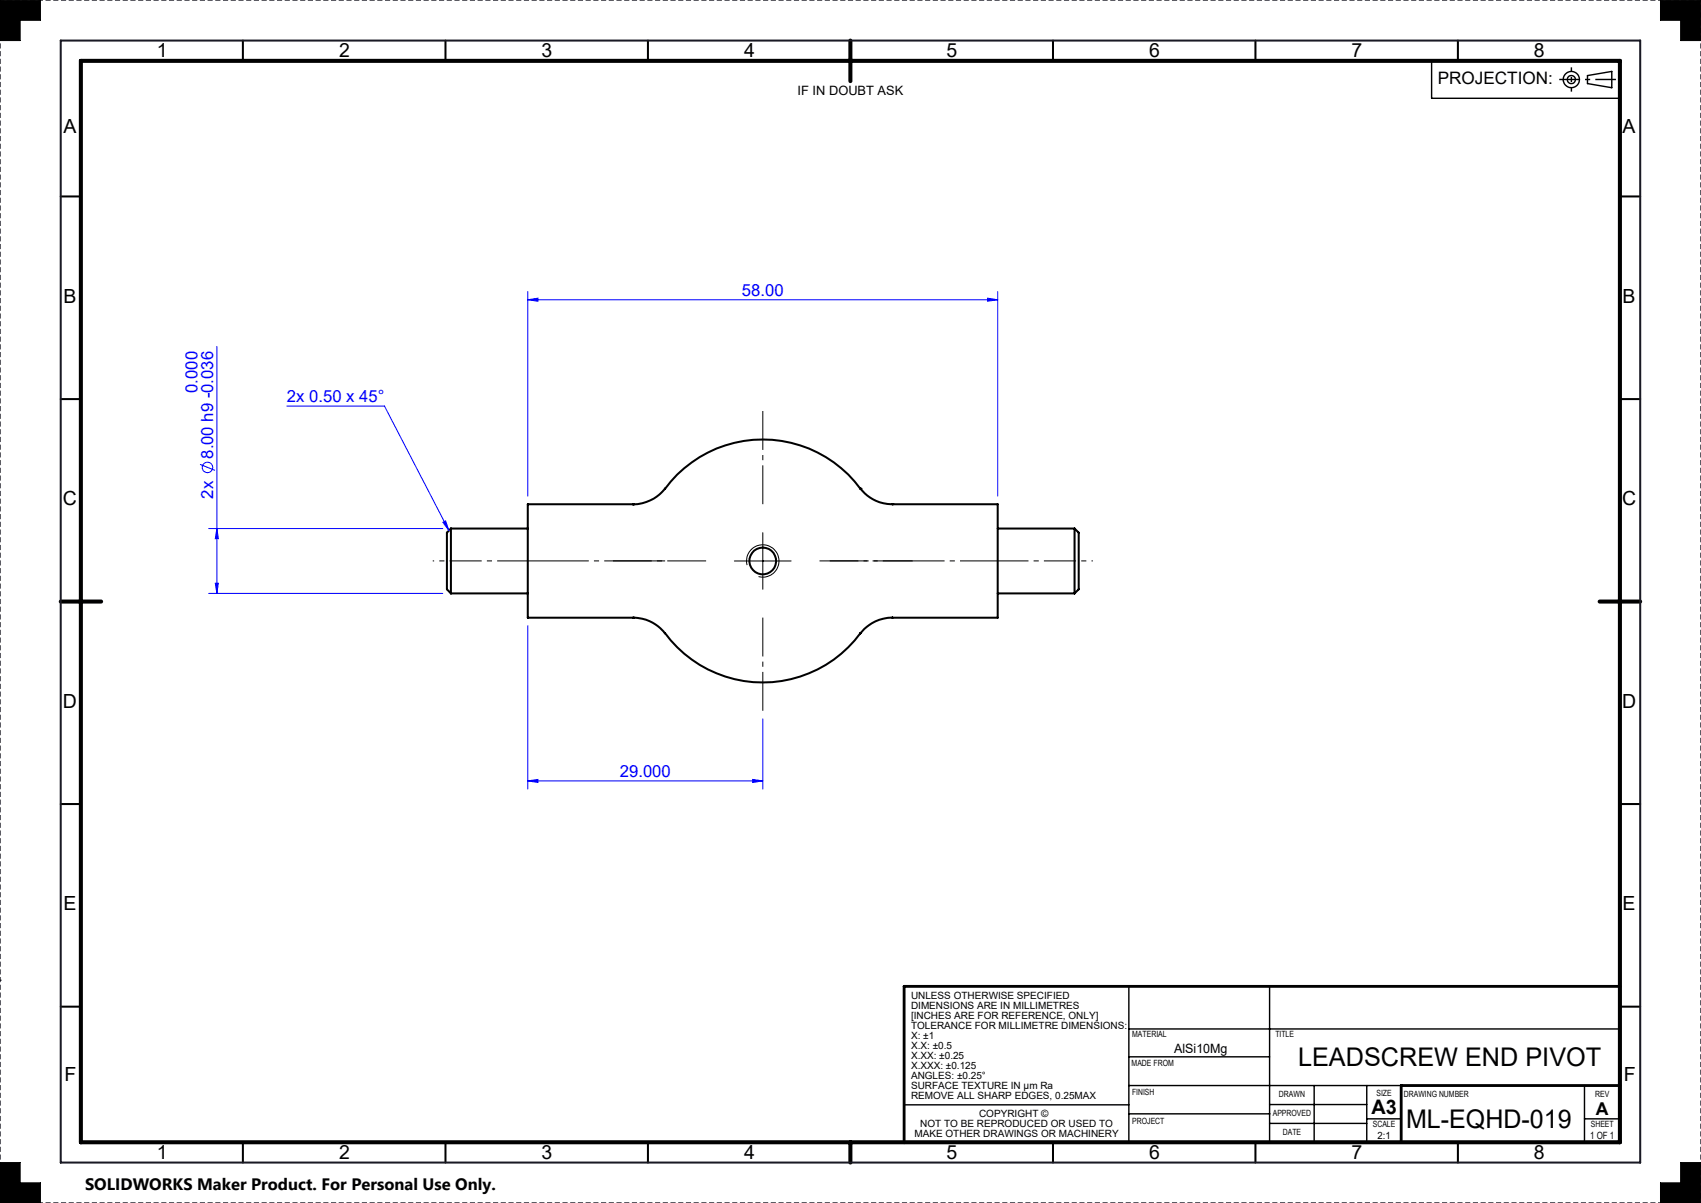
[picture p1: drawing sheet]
<svg xmlns="http://www.w3.org/2000/svg" width="420mm" height="297mm" viewBox="0 0 420 297" stroke-linecap="round" stroke-linejoin="round" font-family="sans-serif">
<g fill="none" stroke="#000" stroke-width=".5">
<path d="M60 10v5M110 10v5M160 10v5M260 10v5M310 10v5M360 10v5M15 48.5h5M400 48.5h5M15 98.5h5M400 98.5h5M111.3 130.5v16M111.3 130.5l-1 1v14l1 1"/>
<path d="M111.3 130.5h19M156.3 124.5h.1M156.3 124.5h-26v28h26M212.5 120.7a30 30 0 0 0-48.3 0l-.1 .1a10.1 10.1 0 0 1-7.8 3.7M212.5 120.6a9.8 9.8 0 0 0 7.8 3.9M212.5 120.6h.1M220.3 124.5h.1M220.3 124.5h26v28h-26M246.3 130.5h19M265.3 130.5v16M265.3 130.5l1 1v14l-1 1M111.3 146.5h19"/>
<path d="M156.3 152.5a9.8 9.8 0 0 1 7.9 3.8 30 30 0 0 0 48.3 0M156.3 152.5h.1M212.5 156.3h.1M220.3 152.5h.1M220.4 152.5a10.1 10.1 0 0 0-7.9 3.8M246.3 146.5h19M15 198.5h5M400 198.5h5M15 248.5h5M400 248.5h5M60 282v5M110 282v5"/>
<path d="M160 282v5M260 282v5M310 282v5M360 282v5"/>
<circle cx="188.3" cy="138.5" r="3.3"/>
</g>
<path d="M420 0h-420M420 297h-420" fill="none" stroke="#191924" stroke-width=".35" stroke-dasharray="1.3 .6" stroke-dashoffset=".2" stroke-linecap="butt"/>
<path d="M0 0v297M420 297v-297" fill="none" stroke="#191924" stroke-width=".35" stroke-dasharray="1.3 .6" stroke-dashoffset=".7" stroke-linecap="butt"/>
<path d="M0 0h10v5h-5v5h-5zM410 0h10v10h-5v-5h-5zM0 287h5v5h5v5h-10zM415 287h5v10h-10v-5h5z" fill="none" stroke="#000" stroke-width=".25"/>
<g fill="none" stroke="#000" stroke-width=".35">
<path d="M278.7 254h121.3M278.7 243.5v38.8M313.5 243.5v38.5M223.2 272.8h55.5M278.7 260.9h34.8M278.7 275h34.8M278.7 268h67.3M313.5 277.4h24M313.5 272.7h24M324.5 268v14M337.5 268v14M337.5 276.2h8.5"/>
<path d="M391.2 268v14M391.2 276.2h8.8"/>
</g>
<path d="M400 243.5h-176.8v38.6M400 268h-54v14" fill="none" stroke="#000" stroke-width=".7"/>
<path d="M20 15h380v267h-380zM210 10v10M15 148.5h10M395 148.5h10M210 282v5" fill="none" stroke="#000" stroke-width="1"/>
<circle cx="0" cy="242" r=".18" fill="#191924"/>
<path d="M15 10h390v277h-390z" fill="none" stroke="#191924" stroke-width=".5"/>
<path d="M0 287v10h10v-5h-5v-5zM415 287v5h-5v5h10v-10zM410 0v5h5v5h5v-10zM0 0v10h5v-5h5v-5z" fill-rule="evenodd" fill="#000"/>
<g fill="none" stroke="#00f" stroke-width=".25">
<path d="M130.3 74l2.5-.4v.8zM130.3 72v50.5M130.3 74h116M243.8 73.6l2.5 .4-2.5 .4zM246.3 72v50.5M53.6 85.5v61M49.4 114.6l3.7 1.5M70.8 100.3h24.1l15.9 30.7M51.5 130.5h57.8M53.6 130.5l.3 2.5h-.7zM109.4 128.9l.6-.3 .8 2.4zM51.5 146.5h57.8"/>
<path d="M53.2 144h.7l-.3 2.5zM130.3 154.5v40.3M188.3 177.5v17.3M130.3 192.8l2.5-.4v.8zM130.3 192.8h58M185.8 192.4l2.5 .4-2.5 .4z"/>
<circle cx="51.2" cy="115.4" r="1.29"/>
</g>
<path d="M181.3 138.5h14M184.5 139.5a4 4 0 0 1 3.5-5 4 4 0 0 1 4.3 4.3 4 4 0 0 1-5 3.5M188.3 131.5v14" fill="none" stroke="#000" stroke-width=".25"/>
<g fill="none" stroke="#000" stroke-width=".35">
<path d="M353.5 15v9.3h46.5M392 18.7l6-1.1v4.1l-6-1.1z"/>
<circle cx="388" cy="19.6" r="1"/>
<circle cx="388" cy="19.7" r="2"/>
</g>
<path d="M174.3 138.5h-23M188.3 124.5v-23M202.3 138.5h23M188.3 152.5v23" fill="none" stroke="#000" stroke-width=".25" stroke-dasharray="15.2 1.3 1.3 1.3" stroke-dashoffset="5.6" stroke-linecap="butt"/>
<path d="M246.3 138.5h-41.4" fill="none" stroke="#000" stroke-width=".25" stroke-dasharray="15.2 1.3 1.3 1.3" stroke-dashoffset="5.9" stroke-linecap="butt"/>
<path d="M130.3 138.5h-19M265.3 138.5h-19" fill="none" stroke="#000" stroke-width=".25" stroke-dasharray="15.2 1.3 1.3 1.3" stroke-dashoffset="7.6" stroke-linecap="butt"/>
<path d="M164.2 138.5h-33.9" fill="none" stroke="#000" stroke-width=".25" stroke-dasharray="15.2 1.3 1.3 1.3" stroke-dashoffset=".2" stroke-linecap="butt"/>
<path d="M111.3 138.5h-4.5M265.3 138.5h4.5" fill="none" stroke="#000" stroke-width=".25" stroke-dasharray="15.2 1.3 1.3 1.3" stroke-dashoffset="14.9" stroke-linecap="butt"/>
<path d="M385 19.6h14" fill="none" stroke="#000" stroke-width=".35" stroke-dasharray="15.2 1.3 1.3 1.3" stroke-dashoffset="10.1" stroke-linecap="butt"/>
<path d="M388 16.6v6" fill="none" stroke="#000" stroke-width=".35" stroke-dasharray="15.2 1.3 1.3 1.3" stroke-dashoffset="14.1" stroke-linecap="butt"/>
<g fill="#00f">
<path d="M185.8 192.4l2.5 .4-2.5 .4zM130.3 192.8l2.5-.4v.8z"/>
<path d="M109.4 128.9l.6-.3 .8 2.4zM130.3 74l2.5-.4v.8zM243.8 73.6l2.5 .4-2.5 .4z"/>
<path d="M53.6 130.5l.3 2.5h-.7zM53.2 144h.7l-.3 2.5z"/>
</g>
<g font-size="6.3">
<text x="320.5" y="263.1">LEADSCREW END PIVOT</text>
<text x="347.2" y="278.5">ML-EQHD-019</text>
</g>
<text font-size="4.9" x="338.6" y="275">A3</text>
<g font-size="4.8">
<text x="38.7" y="14.2">1</text>
<text x="83.8" y="14.2">2</text>
<text x="133.7" y="14.2">3</text>
<text x="183.7" y="14.2">4</text>
<text x="233.7" y="14.2">5</text>
<text x="283.7" y="14.2">6</text>
<text x="333.7" y="14.2">7</text>
<text x="378.7" y="14.2">8</text>
<text x="15.6" y="32.9">A</text>
<text x="400.6" y="32.9">A</text>
<text x="15.6" y="74.7">B</text>
<text x="400.6" y="74.7">B</text>
<text x="15.5" y="124.7">C</text>
<text x="400.5" y="124.7">C</text>
<text x="15.5" y="174.7">D</text>
<text x="400.5" y="174.7">D</text>
<text x="15.6" y="224.7">E</text>
<text x="400.6" y="224.7">E</text>
<text x="15.9" y="266.9">F</text>
<text x="400.9" y="266.9">F</text>
<text x="38.7" y="286.2">1</text>
<text x="83.8" y="286.2">2</text>
<text x="133.7" y="286.2">3</text>
<text x="183.7" y="286.2">4</text>
<text x="233.7" y="286.2">5</text>
<text x="283.7" y="286.2">6</text>
<text x="333.7" y="286.2">7</text>
<text x="378.7" y="286.2">8</text>
</g>
<text font-size="4.4" x="394.1" y="275.2">A</text>
<text font-size="4.2" x="355" y="20.8">PROJECTION:</text>
<g font-size="4.1" fill="#00f">
<text x="183.2" y="73.1">58.00</text>
<text x="48.8" y="97" transform="rotate(-90 48.8 97)">0.000</text>
<text x="70.8" y="99.3">2x 0.50 x 45°</text>
<text x="52.6" y="113.3" transform="rotate(-90 52.6 113.3)">8.00 h9 -0.036</text>
<text x="52.6" y="123.1" transform="rotate(-90 52.6 123.1)">2x</text>
<text x="153" y="191.9">29.000</text>
</g>
<text font-size="4.1" x="21" y="293.7">SOLIDWORKS Maker Product. For Personal Use Only.</text>
<g font-size="3.2">
<text x="196.9" y="23.5">IF IN DOUBT ASK</text>
<text x="289.9" y="260.1">AlSi10Mg</text>
</g>
<g font-size="2.5">
<text x="224.9" y="246.5">UNLESS OTHERWISE SPECIFIED</text>
<text x="224.9" y="249">DIMENSIONS ARE IN MILLIMETRES</text>
<text x="224.9" y="251.5">[INCHES ARE FOR REFERENCE, ONLY]</text>
<text x="224.9" y="253.9">TOLERANCE FOR MILLIMETRE DIMENSIONS:</text>
<text x="224.9" y="256.4">X: ±1</text>
<text x="224.9" y="258.9">X.X: ±0.5</text>
<text x="224.9" y="261.3">X.XX: ±0.25</text>
<text x="224.9" y="263.8">X.XXX: ±0.125</text>
<text x="224.9" y="266.3">ANGLES: ±0.25°</text>
<text x="224.9" y="268.7">SURFACE TEXTURE IN μm Ra</text>
<text x="224.9" y="271.2">REMOVE ALL SHARP EDGES, 0.25MAX</text>
<text x="241.7" y="275.8">COPYRIGHT ©</text>
<text x="225.8" y="280.8">MAKE OTHER DRAWINGS OR MACHINERY</text>
<text x="227.2" y="278.3">NOT TO BE REPRODUCED OR USED TO</text>
<text x="340.1" y="281.2">2:1</text>
<text x="392.6" y="281.2">1 OF 1</text>
</g>
<g font-size="2.1">
<text x="279.6" y="255.9">MATERIAL</text>
<text x="314.9" y="255.9">TITLE</text>
<text x="279.4" y="263.2">MADE FROM</text>
<text x="279.5" y="270.3">FINISH</text>
<text x="314.3" y="275.6">APPROVED</text>
<text x="315.8" y="270.9">DRAWN</text>
<text x="339.9" y="270.6">SIZE</text>
<text x="346.6" y="270.8">DRAWING NUMBER</text>
<text x="393.9" y="270.8">REV</text>
<text x="279.6" y="277.4">PROJECT</text>
<text x="316.7" y="280.3">DATE</text>
<text x="339" y="278.2">SCALE</text>
<text x="392.8" y="278.2">SHEET</text>
</g>
</svg>
